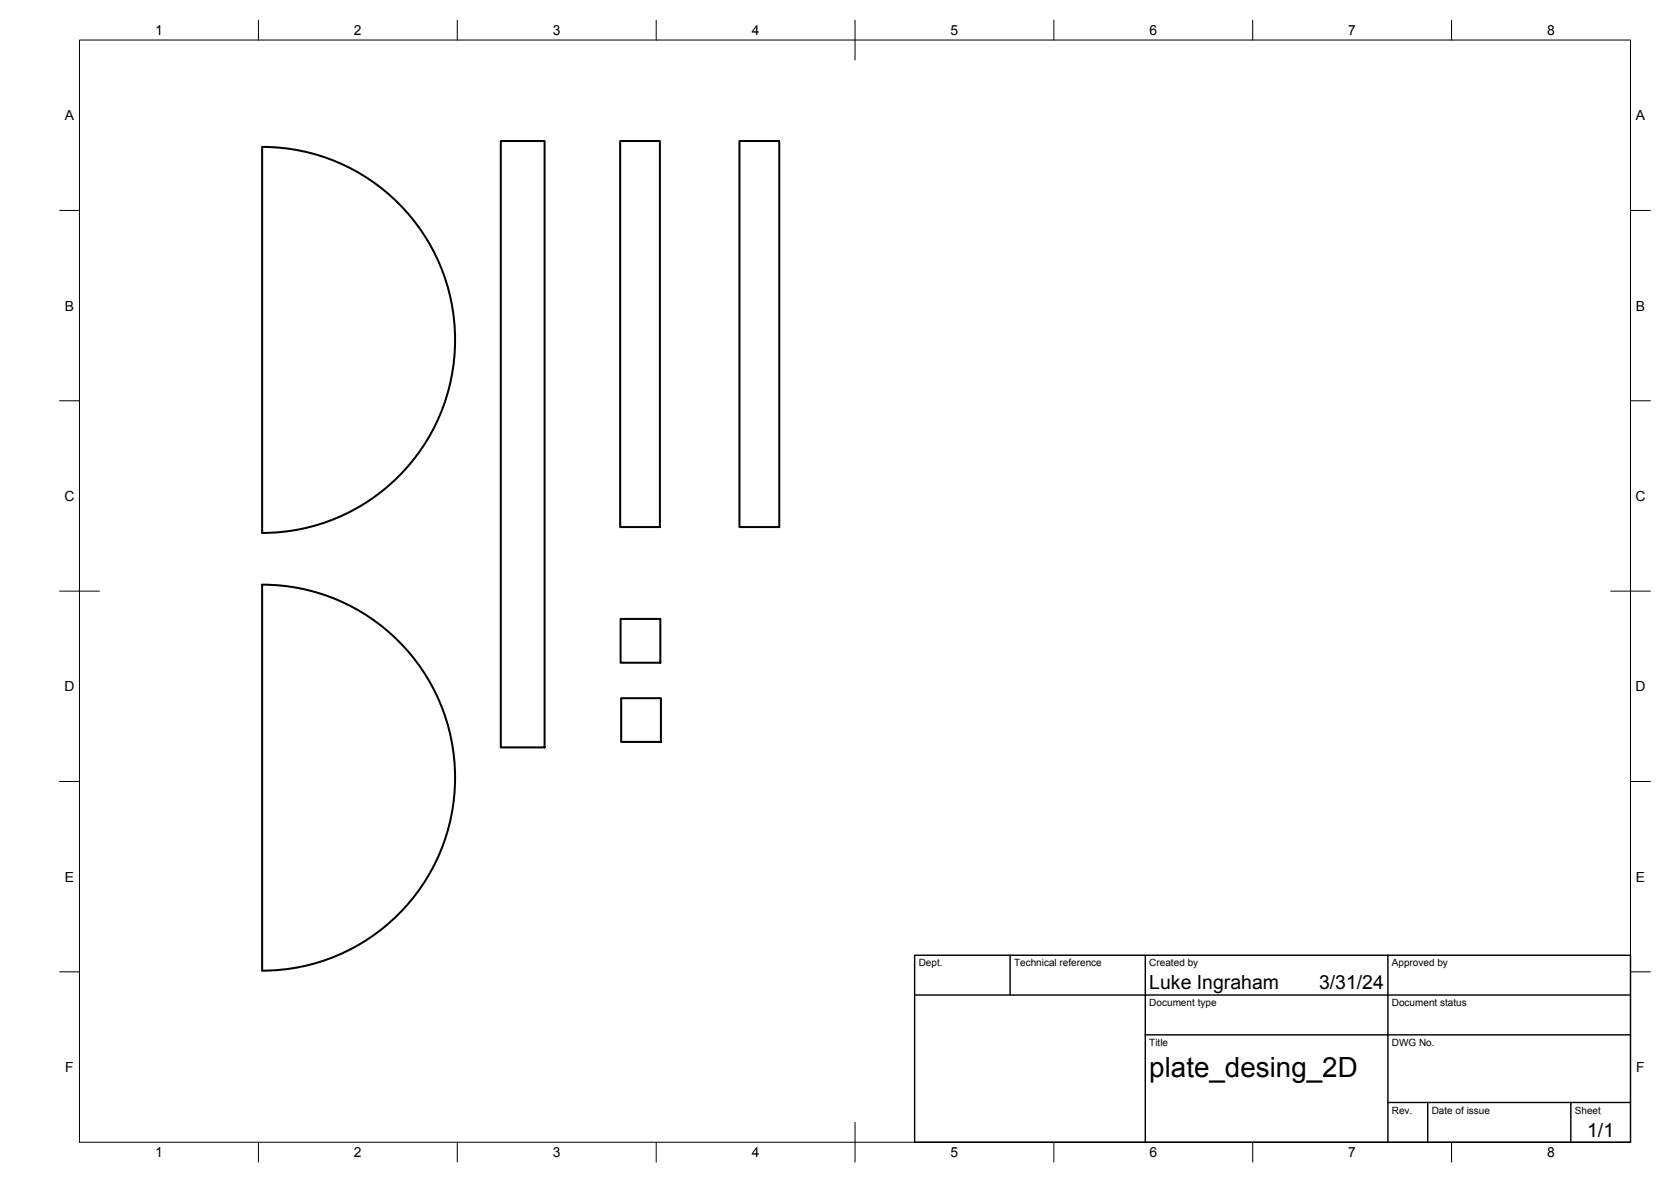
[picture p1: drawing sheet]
<svg xmlns="http://www.w3.org/2000/svg" width="420mm" height="297mm" viewBox="0 0 420 297" stroke-linecap="round" stroke-linejoin="round" font-family="sans-serif">
<!-- layer: Visible -->
<path d="M65.9 36.9a48.5 48.5 0 0 1 48.5 48.5 48.5 48.5 0 0 1-48.5 48.5v-97M125.9 35.4h11v152.4h-11zM155.9 35.4h10v97h-10zM185.9 35.4h10v97h-10zM65.9 146.9a48.5 48.5 0 0 1 48.5 48.5 48.5 48.5 0 0 1-48.5 48.5v-97M156 155.5h10v11h-10zM156.2 175.5h10v10.9h-10z" fill="none" stroke="#000" stroke-width=".51"/>
<!-- layer: BORDER -->
<g fill="none" stroke="#000" stroke-width=".25">
<path d="M20 10.1h390v276.9h-390zM65 5.1v5M115 5.1v5M165 5.1v5M215 5.1v10M265 5.1v5M315 5.1v5M365 5.1v5M15 52.9h5M410 52.9h5M15 100.7h5M410 100.7h5"/>
<path d="M15 148.6h10M405 148.6h10M15 196.4h5M410 196.4h5M15 244.2h5M410 244.2h5M65 287v5M115 287v5M165 287v5M215 282.1v9.9M265 287v5M315 287v5"/>
<path d="M365 287v5"/>
</g>
<!-- layer: TITLEBLOCK -->
<path d="M230 240.1h180v46.9h-180zM230 250h180M254 240.1v9.9M288 240.1v46.9M349 240.1v46.9M288 260.1h122M349 277.1h61M359 277.1v9.9M395 277.1v9.9" fill="none" stroke="#000" stroke-width=".36"/>
<text font-size="7" x="289" y="270.6">plate_desing_2D</text>
<g font-size="4.9">
<text x="289" y="248.5">Luke Ingraham</text>
<text x="331.7" y="248.5">3/31/24</text>
<text x="399.1" y="285.7">1/1</text>
</g>
<g font-size="3.5">
<text x="39" y="8.8">1</text>
<text x="89" y="8.8">2</text>
<text x="139" y="8.8">3</text>
<text x="189" y="8.8">4</text>
<text x="239" y="8.8">5</text>
<text x="289" y="8.8">6</text>
<text x="339" y="8.8">7</text>
<text x="389" y="8.8">8</text>
<text x="16.3" y="30.2">A</text>
<text x="411.3" y="30.2">A</text>
<text x="16.3" y="78">B</text>
<text x="411.3" y="78">B</text>
<text x="16.2" y="125.9">C</text>
<text x="411.2" y="125.9">C</text>
<text x="16.2" y="173.7">D</text>
<text x="411.2" y="173.7">D</text>
<text x="16.3" y="221.6">E</text>
<text x="411.3" y="221.6">E</text>
<text x="16.4" y="269.4">F</text>
<text x="411.4" y="269.4">F</text>
<text x="39" y="290.8">1</text>
<text x="89" y="290.8">2</text>
<text x="139" y="290.8">3</text>
<text x="189" y="290.8">4</text>
<text x="239" y="290.8">5</text>
<text x="289" y="290.8">6</text>
<text x="339" y="290.8">7</text>
<text x="389" y="290.8">8</text>
</g>
<g font-size="2.5">
<text x="231" y="242.9">Dept.</text>
<text x="255" y="242.9">Technical reference</text>
<text x="289" y="242.9">Created by</text>
<text x="350" y="242.9">Approved by</text>
<text x="289" y="252.8">Document type</text>
<text x="350" y="252.8">Document status</text>
<text x="289" y="262.9">Title</text>
<text x="350" y="262.9">DWG No.</text>
<text x="350" y="279.9">Rev.</text>
<text x="360" y="279.9">Date of issue</text>
<text x="396" y="279.9">Sheet</text>
</g>
</svg>
